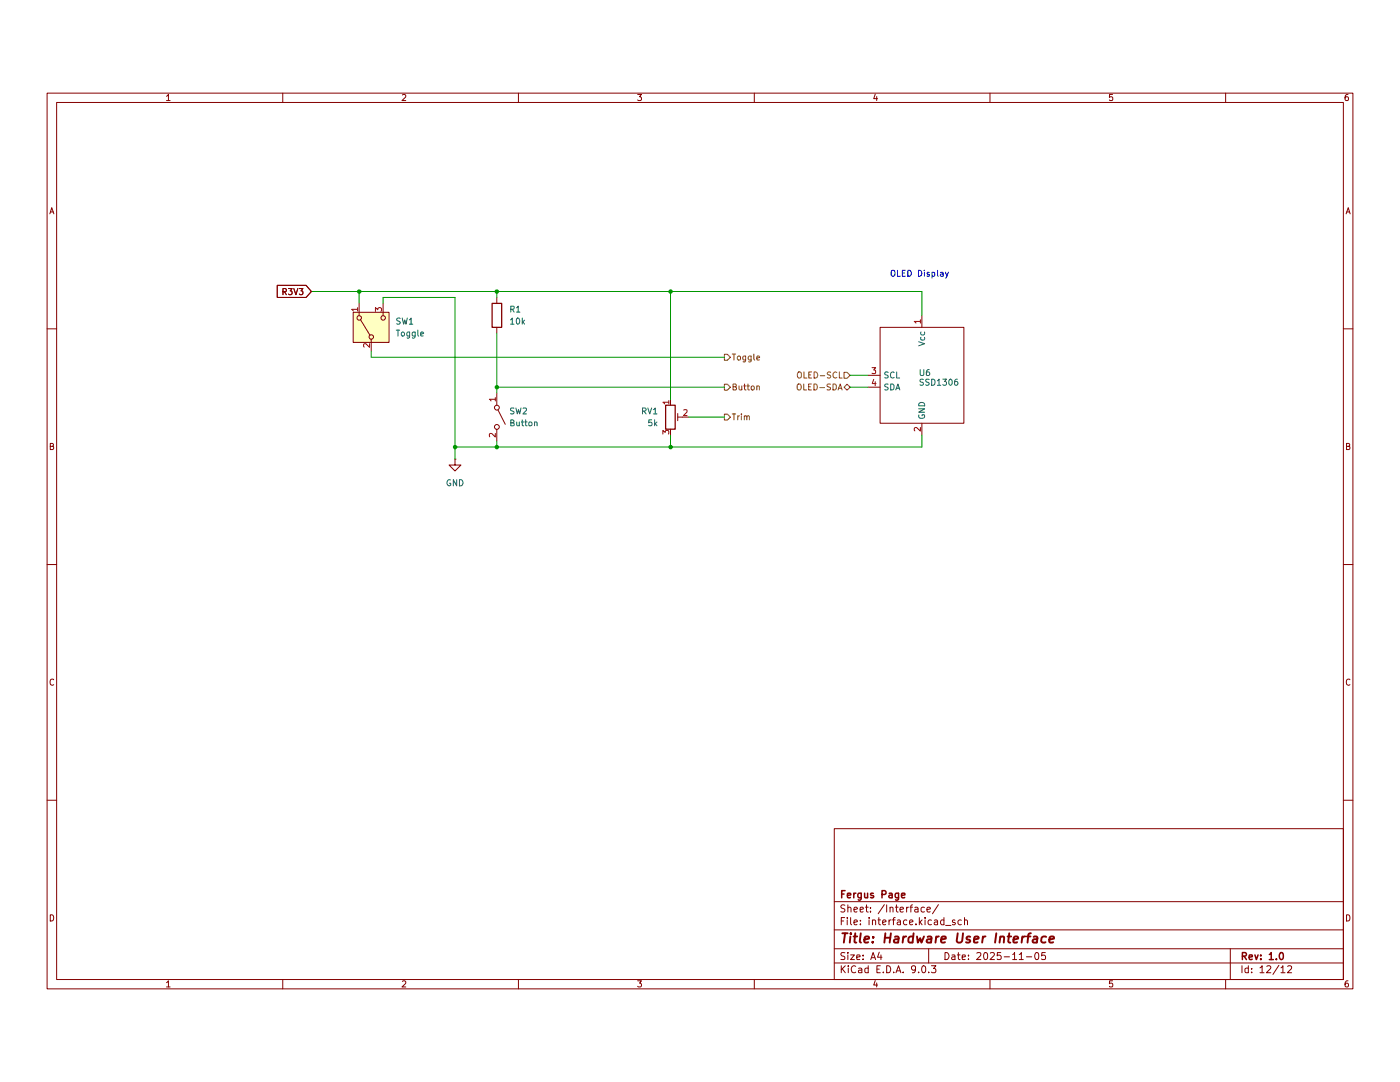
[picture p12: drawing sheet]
(kicad_sch
 (version 20250114)
 (generator "eeschema")
 (generator_version "9.0")
 (paper "A4")
 (title_block
  (title "Hardware User Interface")
  (date "2025-11-05")
  (rev "1.0")
  (company "Fergus Page"))
 (lib_symbols
  (symbol "Device:R"
   (pin_numbers (hide yes))
   (pin_names
    (offset 0)) (exclude_from_sim no) (in_bom yes) (on_board yes)
   (property "Reference" "R" (at 2.032 0 90) (effects (font (size 1.27 1.27))))
   (property "Value" "R" (at 0 0 90) (effects (font (size 1.27 1.27))))
   (property "Footprint" "" (at -1.778 0 90) (effects (font (size 1.27 1.27)) (hide yes)))
   (property "Datasheet" "~" (at 0 0 0) (effects (font (size 1.27 1.27)) (hide yes)))
   (property "Description" "Resistor" (at 0 0 0) (effects (font (size 1.27 1.27)) (hide yes)))
   (symbol "R_0_1"
    (rectangle (start -1.016 -2.54) (end 1.016 2.54) (stroke (width 0.254) (type default)) (fill (type none))))
   (symbol "R_1_1"
    (pin passive line (at 0 3.81 270) (length 1.27) (name "~" (effects (font (size 1.27 1.27)))) (number "1" (effects (font (size 1.27 1.27)))))
    (pin passive line (at 0 -3.81 90) (length 1.27) (name "~" (effects (font (size 1.27 1.27)))) (number "2" (effects (font (size 1.27 1.27))))))
   (embedded_fonts no))
  (symbol "Device:R_Potentiometer_Trim"
   (pin_names
    (offset 1.016) (hide yes)) (exclude_from_sim no) (in_bom yes) (on_board yes)
   (property "Reference" "RV" (at -4.445 0 90) (effects (font (size 1.27 1.27))))
   (property "Value" "R_Potentiometer_Trim" (at -2.54 0 90) (effects (font (size 1.27 1.27))))
   (property "Footprint" "" (at 0 0 0) (effects (font (size 1.27 1.27)) (hide yes)))
   (property "Datasheet" "~" (at 0 0 0) (effects (font (size 1.27 1.27)) (hide yes)))
   (property "Description" "Trim-potentiometer" (at 0 0 0) (effects (font (size 1.27 1.27)) (hide yes)))
   (symbol "R_Potentiometer_Trim_0_1"
    (rectangle (start 1.016 2.54) (end -1.016 -2.54) (stroke (width 0.254) (type default)) (fill (type none)))
    (polyline (pts (xy 1.524 0.762) (xy 1.524 -0.762)) (stroke (width 0) (type default)) (fill (type none)))
    (polyline (pts (xy 2.54 0) (xy 1.524 0)) (stroke (width 0) (type default)) (fill (type none))))
   (symbol "R_Potentiometer_Trim_1_1"
    (pin passive line (at 0 3.81 270) (length 1.27) (name "1" (effects (font (size 1.27 1.27)))) (number "1" (effects (font (size 1.27 1.27)))))
    (pin passive line (at 0 -3.81 90) (length 1.27) (name "3" (effects (font (size 1.27 1.27)))) (number "3" (effects (font (size 1.27 1.27)))))
    (pin passive line (at 3.81 0 180) (length 1.27) (name "2" (effects (font (size 1.27 1.27)))) (number "2" (effects (font (size 1.27 1.27))))))
   (embedded_fonts no))
  (symbol "GrandOleLirbrarey:Generic_I2C" (exclude_from_sim no) (in_bom no) (on_board no)
   (property "Reference" "U" (at 5.842 -7.874 0) (effects (font (size 1.27 1.27))))
   (property "Value" "" (at 0 0 0) (effects (font (size 1.27 1.27))))
   (property "Footprint" "" (at 0 0 0) (effects (font (size 1.27 1.27)) (hide yes)))
   (property "Datasheet" "" (at 0 0 0) (effects (font (size 1.27 1.27)) (hide yes)))
   (property "Description" "" (at 0 0 0) (effects (font (size 1.27 1.27)) (hide yes)))
   (symbol "Generic_I2C_0_1"
    (rectangle (start -2.54 2.54) (end 15.24 -17.78) (stroke (width 0) (type default)) (fill (type none))))
   (symbol "Generic_I2C_1_1"
    (pin input line (at -5.08 -7.62 0) (length 2.54) (name "SCL" (effects (font (size 1.27 1.27)))) (number "3" (effects (font (size 1.27 1.27)))))
    (pin input line (at -5.08 -10.16 0) (length 2.54) (name "SDA" (effects (font (size 1.27 1.27)))) (number "4" (effects (font (size 1.27 1.27)))))
    (pin power_in line (at 6.35 5.08 270) (length 2.54) (name "Vcc" (effects (font (size 1.27 1.27)))) (number "1" (effects (font (size 1.27 1.27)))))
    (pin power_in line (at 6.35 -20.32 90) (length 2.54) (name "GND" (effects (font (size 1.27 1.27)))) (number "2" (effects (font (size 1.27 1.27))))))
   (embedded_fonts no))
  (symbol "Switch:SW_SPDT"
   (pin_names
    (offset 0) (hide yes)) (exclude_from_sim no) (in_bom yes) (on_board yes)
   (property "Reference" "SW" (at 0 5.08 0) (effects (font (size 1.27 1.27))))
   (property "Value" "SW_SPDT" (at 0 -5.08 0) (effects (font (size 1.27 1.27))))
   (property "Footprint" "" (at 0 0 0) (effects (font (size 1.27 1.27)) (hide yes)))
   (property "Datasheet" "~" (at 0 -7.62 0) (effects (font (size 1.27 1.27)) (hide yes)))
   (property "Description" "Switch, single pole double throw" (at 0 0 0) (effects (font (size 1.27 1.27)) (hide yes)))
   (symbol "SW_SPDT_0_1"
    (circle (center -2.032 0) (radius 0.4572) (stroke (width 0) (type default)) (fill (type none)))
    (polyline (pts (xy -1.651 0.254) (xy 1.651 2.286)) (stroke (width 0) (type default)) (fill (type none)))
    (circle (center 2.032 2.54) (radius 0.4572) (stroke (width 0) (type default)) (fill (type none)))
    (circle (center 2.032 -2.54) (radius 0.4572) (stroke (width 0) (type default)) (fill (type none))))
   (symbol "SW_SPDT_1_1"
    (rectangle (start -3.175 3.81) (end 3.175 -3.81) (stroke (width 0) (type default)) (fill (type background)))
    (pin passive line (at -5.08 0 0) (length 2.54) (name "B" (effects (font (size 1.27 1.27)))) (number "2" (effects (font (size 1.27 1.27)))))
    (pin passive line (at 5.08 2.54 180) (length 2.54) (name "A" (effects (font (size 1.27 1.27)))) (number "1" (effects (font (size 1.27 1.27)))))
    (pin passive line (at 5.08 -2.54 180) (length 2.54) (name "C" (effects (font (size 1.27 1.27)))) (number "3" (effects (font (size 1.27 1.27))))))
   (embedded_fonts no))
  (symbol "Switch:SW_SPST"
   (pin_names
    (offset 0) (hide yes)) (exclude_from_sim no) (in_bom yes) (on_board yes)
   (property "Reference" "SW" (at 0 3.175 0) (effects (font (size 1.27 1.27))))
   (property "Value" "SW_SPST" (at 0 -2.54 0) (effects (font (size 1.27 1.27))))
   (property "Footprint" "" (at 0 0 0) (effects (font (size 1.27 1.27)) (hide yes)))
   (property "Datasheet" "~" (at 0 0 0) (effects (font (size 1.27 1.27)) (hide yes)))
   (property "Description" "Single Pole Single Throw (SPST) switch" (at 0 0 0) (effects (font (size 1.27 1.27)) (hide yes)))
   (symbol "SW_SPST_0_0"
    (circle (center -2.032 0) (radius 0.508) (stroke (width 0) (type default)) (fill (type none)))
    (polyline (pts (xy -1.524 0.254) (xy 1.524 1.778)) (stroke (width 0) (type default)) (fill (type none)))
    (circle (center 2.032 0) (radius 0.508) (stroke (width 0) (type default)) (fill (type none))))
   (symbol "SW_SPST_1_1"
    (pin passive line (at -5.08 0 0) (length 2.54) (name "A" (effects (font (size 1.27 1.27)))) (number "1" (effects (font (size 1.27 1.27)))))
    (pin passive line (at 5.08 0 180) (length 2.54) (name "B" (effects (font (size 1.27 1.27)))) (number "2" (effects (font (size 1.27 1.27))))))
   (embedded_fonts no))
  (symbol "power:GND"
   (power)
   (pin_numbers (hide yes))
   (pin_names
    (offset 0) (hide yes)) (exclude_from_sim no) (in_bom yes) (on_board yes)
   (property "Reference" "#PWR" (at 0 -6.35 0) (effects (font (size 1.27 1.27)) (hide yes)))
   (property "Value" "GND" (at 0 -3.81 0) (effects (font (size 1.27 1.27))))
   (property "Footprint" "" (at 0 0 0) (effects (font (size 1.27 1.27)) (hide yes)))
   (property "Datasheet" "" (at 0 0 0) (effects (font (size 1.27 1.27)) (hide yes)))
   (property "Description" "Power symbol creates a global label with name \"GND\" , ground" (at 0 0 0) (effects (font (size 1.27 1.27)) (hide yes)))
   (symbol "GND_0_1"
    (polyline (pts (xy 0 0) (xy 0 -1.27) (xy 1.27 -1.27) (xy 0 -2.54) (xy -1.27 -1.27) (xy 0 -1.27)) (stroke (width 0) (type default)) (fill (type none))))
   (symbol "GND_1_1"
    (pin power_in line (at 0 0 270) (length 0) (name "~" (effects (font (size 1.27 1.27)))) (number "1" (effects (font (size 1.27 1.27))))))
   (embedded_fonts no)))
 (text "OLED Display"
  (exclude_from_sim no)
  (at 195.072 48.514 0)
  (effects (font (size 1.27 1.27))))
 (junction
  (at 76.2 52.07)
  (diameter 0)
  (color 0 0 0 0))
 (junction
  (at 105.41 85.09)
  (diameter 0)
  (color 0 0 0 0))
 (junction
  (at 105.41 72.39)
  (diameter 0)
  (color 0 0 0 0))
 (junction
  (at 142.24 85.09)
  (diameter 0)
  (color 0 0 0 0))
 (junction
  (at 96.52 85.09)
  (diameter 0)
  (color 0 0 0 0))
 (junction
  (at 142.24 52.07)
  (diameter 0)
  (color 0 0 0 0))
 (junction
  (at 105.41 52.07)
  (diameter 0)
  (color 0 0 0 0))
 (wire
  (pts (xy 76.2 52.07) (xy 105.41 52.07))
  (stroke (width 0) (type default)))
 (wire
  (pts (xy 195.58 52.07) (xy 142.24 52.07))
  (stroke (width 0) (type default)))
 (wire
  (pts (xy 146.05 78.74) (xy 153.67 78.74))
  (stroke (width 0) (type default)))
 (wire
  (pts (xy 142.24 82.55) (xy 142.24 85.09))
  (stroke (width 0) (type default)))
 (wire
  (pts (xy 96.52 53.34) (xy 96.52 85.09))
  (stroke (width 0) (type default)))
 (wire
  (pts (xy 105.41 52.07) (xy 105.41 53.34))
  (stroke (width 0) (type default)))
 (wire
  (pts (xy 66.04 52.07) (xy 76.2 52.07))
  (stroke (width 0) (type default)))
 (wire
  (pts (xy 153.67 66.04) (xy 78.74 66.04))
  (stroke (width 0) (type default)))
 (wire
  (pts (xy 105.41 72.39) (xy 105.41 73.66))
  (stroke (width 0) (type default)))
 (wire
  (pts (xy 195.58 82.55) (xy 195.58 85.09))
  (stroke (width 0) (type default)))
 (wire
  (pts (xy 105.41 60.96) (xy 105.41 72.39))
  (stroke (width 0) (type default)))
 (wire
  (pts (xy 195.58 57.15) (xy 195.58 52.07))
  (stroke (width 0) (type default)))
 (wire
  (pts (xy 105.41 83.82) (xy 105.41 85.09))
  (stroke (width 0) (type default)))
 (wire
  (pts (xy 180.34 69.85) (xy 184.15 69.85))
  (stroke (width 0) (type default)))
 (wire
  (pts (xy 81.28 53.34) (xy 81.28 54.61))
  (stroke (width 0) (type default)))
 (wire
  (pts (xy 81.28 53.34) (xy 96.52 53.34))
  (stroke (width 0) (type default)))
 (wire
  (pts (xy 105.41 72.39) (xy 153.67 72.39))
  (stroke (width 0) (type default)))
 (wire
  (pts (xy 105.41 52.07) (xy 142.24 52.07))
  (stroke (width 0) (type default)))
 (wire
  (pts (xy 180.34 72.39) (xy 184.15 72.39))
  (stroke (width 0) (type default)))
 (wire
  (pts (xy 195.58 85.09) (xy 142.24 85.09))
  (stroke (width 0) (type default)))
 (wire
  (pts (xy 105.41 85.09) (xy 96.52 85.09))
  (stroke (width 0) (type default)))
 (wire
  (pts (xy 76.2 52.07) (xy 76.2 54.61))
  (stroke (width 0) (type default)))
 (wire
  (pts (xy 105.41 85.09) (xy 142.24 85.09))
  (stroke (width 0) (type default)))
 (wire
  (pts (xy 78.74 66.04) (xy 78.74 64.77))
  (stroke (width 0) (type default)))
 (wire
  (pts (xy 96.52 85.09) (xy 96.52 87.63))
  (stroke (width 0) (type default)))
 (wire
  (pts (xy 142.24 74.93) (xy 142.24 52.07))
  (stroke (width 0) (type default)))
 (global_label "R3V3"
  (shape input)
  (at 66.04 52.07 180)
  (fields_autoplaced yes)
  (effects (font (size 1.27 1.27)) (justify right))
  (property "Intersheetrefs" "${INTERSHEET_REFS}" (at 58.2772 52.07 0) (effects (font (size 1.27 1.27)) (justify right) (hide yes))))
 (hierarchical_label "Toggle"
  (shape output)
  (at 153.67 66.04 0)
  (effects (font (size 1.27 1.27)) (justify left)))
 (hierarchical_label "Button"
  (shape output)
  (at 153.67 72.39 0)
  (effects (font (size 1.27 1.27)) (justify left)))
 (hierarchical_label "OLED-SCL"
  (shape input)
  (at 180.34 69.85 180)
  (effects (font (size 1.27 1.27)) (justify right)))
 (hierarchical_label "OLED-SDA"
  (shape bidirectional)
  (at 180.34 72.39 180)
  (effects (font (size 1.27 1.27)) (justify right)))
 (hierarchical_label "Trim"
  (shape output)
  (at 153.67 78.74 0)
  (effects (font (size 1.27 1.27)) (justify left)))
 (symbol
  (lib_id "power:GND")
  (at 96.52 87.63 0)
  (unit 1)
  (exclude_from_sim no)
  (in_bom yes)
  (on_board yes)
  (dnp no)
  (fields_autoplaced yes)
  (property "Reference" "#PWR01" (at 96.52 93.98 0) (effects (font (size 1.27 1.27)) (hide yes)))
  (property "Value" "GND" (at 96.52 92.71 0) (effects (font (size 1.27 1.27))))
  (property "Footprint" "" (at 96.52 87.63 0) (effects (font (size 1.27 1.27)) (hide yes)))
  (property "Datasheet" "" (at 96.52 87.63 0) (effects (font (size 1.27 1.27)) (hide yes)))
  (property "Description" "Power symbol creates a global label with name \"GND\" , ground" (at 96.52 87.63 0) (effects (font (size 1.27 1.27)) (hide yes)))
  (pin "1"))
 (symbol
  (lib_id "Switch:SW_SPDT")
  (at 78.74 59.69 90)
  (unit 1)
  (exclude_from_sim no)
  (in_bom yes)
  (on_board yes)
  (dnp no)
  (fields_autoplaced yes)
  (property "Reference" "SW1" (at 83.82 58.4199 90) (effects (font (size 1.27 1.27)) (justify right)))
  (property "Value" "Toggle" (at 83.82 60.9599 90) (effects (font (size 1.27 1.27)) (justify right)))
  (property "Footprint" "" (at 78.74 59.69 0) (effects (font (size 1.27 1.27)) (hide yes)))
  (property "Datasheet" "~" (at 86.36 59.69 0) (effects (font (size 1.27 1.27)) (hide yes)))
  (property "Description" "Switch, single pole double throw" (at 78.74 59.69 0) (effects (font (size 1.27 1.27)) (hide yes)))
  (pin "3")
  (pin "2")
  (pin "1"))
 (symbol
  (lib_id "Device:R")
  (at 105.41 57.15 0)
  (unit 1)
  (exclude_from_sim no)
  (in_bom yes)
  (on_board yes)
  (dnp no)
  (fields_autoplaced yes)
  (property "Reference" "R1" (at 107.95 55.8799 0) (effects (font (size 1.27 1.27)) (justify left)))
  (property "Value" "10k" (at 107.95 58.4199 0) (effects (font (size 1.27 1.27)) (justify left)))
  (property "Footprint" "" (at 103.632 57.15 90) (effects (font (size 1.27 1.27)) (hide yes)))
  (property "Datasheet" "~" (at 105.41 57.15 0) (effects (font (size 1.27 1.27)) (hide yes)))
  (property "Description" "Resistor" (at 105.41 57.15 0) (effects (font (size 1.27 1.27)) (hide yes)))
  (pin "1")
  (pin "2"))
 (symbol
  (lib_id "Switch:SW_SPST")
  (at 105.41 78.74 270)
  (unit 1)
  (exclude_from_sim no)
  (in_bom yes)
  (on_board yes)
  (dnp no)
  (fields_autoplaced yes)
  (property "Reference" "SW2" (at 107.95 77.4699 90) (effects (font (size 1.27 1.27)) (justify left)))
  (property "Value" "Button" (at 107.95 80.0099 90) (effects (font (size 1.27 1.27)) (justify left)))
  (property "Footprint" "" (at 105.41 78.74 0) (effects (font (size 1.27 1.27)) (hide yes)))
  (property "Datasheet" "~" (at 105.41 78.74 0) (effects (font (size 1.27 1.27)) (hide yes)))
  (property "Description" "Single Pole Single Throw (SPST) switch" (at 105.41 78.74 0) (effects (font (size 1.27 1.27)) (hide yes)))
  (pin "1")
  (pin "2"))
 (symbol
  (lib_id "GrandOleLirbrarey:Generic_I2C")
  (at 189.23 62.23 0)
  (unit 1)
  (exclude_from_sim no)
  (in_bom no)
  (on_board no)
  (dnp no)
  (property "Reference" "U6" (at 194.818 69.342 0) (effects (font (size 1.27 1.27)) (justify left)))
  (property "Value" "SSD1306" (at 194.818 71.374 0) (effects (font (size 1.27 1.27)) (justify left)))
  (property "Footprint" "" (at 189.23 62.23 0) (effects (font (size 1.27 1.27)) (hide yes)))
  (property "Datasheet" "" (at 189.23 62.23 0) (effects (font (size 1.27 1.27)) (hide yes)))
  (property "Description" "" (at 189.23 62.23 0) (effects (font (size 1.27 1.27)) (hide yes)))
  (pin "4")
  (pin "2")
  (pin "3")
  (pin "1"))
 (symbol
  (lib_id "Device:R_Potentiometer_Trim")
  (at 142.24 78.74 0)
  (unit 1)
  (exclude_from_sim no)
  (in_bom yes)
  (on_board yes)
  (dnp no)
  (fields_autoplaced yes)
  (property "Reference" "RV1" (at 139.7 77.4699 0) (effects (font (size 1.27 1.27)) (justify right)))
  (property "Value" "5k" (at 139.7 80.0099 0) (effects (font (size 1.27 1.27)) (justify right)))
  (property "Footprint" "" (at 142.24 78.74 0) (effects (font (size 1.27 1.27)) (hide yes)))
  (property "Datasheet" "~" (at 142.24 78.74 0) (effects (font (size 1.27 1.27)) (hide yes)))
  (property "Description" "Trim-potentiometer" (at 142.24 78.74 0) (effects (font (size 1.27 1.27)) (hide yes)))
  (pin "2")
  (pin "3")
  (pin "1")))
